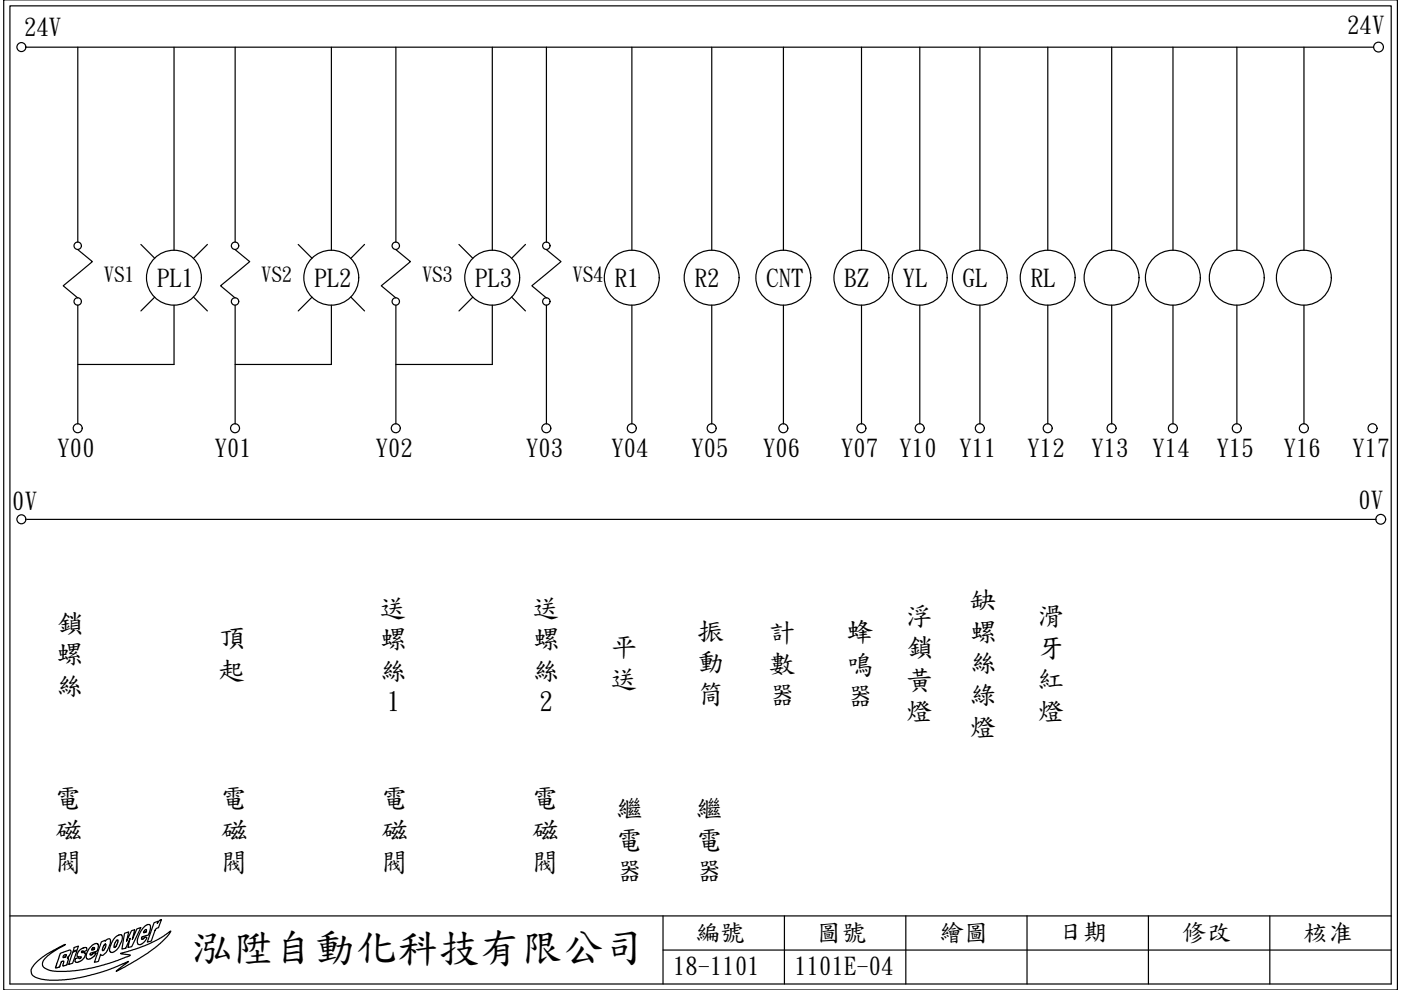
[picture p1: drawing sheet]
<svg xmlns="http://www.w3.org/2000/svg" width="297mm" height="210mm" viewBox="0 0 297 210" stroke-linecap="round" stroke-linejoin="round" font-family="sans-serif">
<path d="M.8 0h295.5v209.9h-295.5zM2.1 1.2h292.9v207.4h-292.9zM2.1 194.2h292.9M140.6 194.2v14.4M166.3 194.2v14.4M192.1 194.2v14.4M217.7 194.2v14.4M243.5 194.2v14.4M269.2 194.2v14.4M140.6 201.4h154.4" fill="none" stroke="#000" stroke-width=".25"/>
<g fill="none" stroke="#000" stroke-width=".25">
<path d="M21.5 199.7l.8-.3v.2l.1-.2a.75 .75 0 0 1 .9-.3 3.4 3.4 0 0 1-1.1 3.1l-.6 .4-.3-.3-.4 1.5-.9 .2zM24.3 198.9l1-.7h.4l.2 .4-.1 .9-.7 1.4-.9 .9-.6 .1-.4-.3 .1-.6 .3-1zM24.6 199.5l.1-.1a.23 .23 0 0 1 .3 0 .23 .23 0 0 1 0 .3l-.4 1a.26 .26 0 0 1-.4 .2 .26 .26 0 0 1 0-.5zM26.4 197.9l.9-.3-.5 2 1.1-2.3 .7-.2-.5 2.1 .9-2.3 .9-.2-2 4-.8 .2 .5-2-.9 2.2-.8 .1zM30.4 196.7l1-.7a.71 .71 0 0 1 .6 .5 .71 .71 0 0 1-.2 .7l-.4 1.1-1.3 .4a.26 .26 0 0 0 .1 .5 .26 .26 0 0 0 .3-.3 .32 .32 0 0 1 .6-.1 .32 .32 0 0 1-.2 .5l-.5 .6-.7 .4h-.4l-.1-.3 .1-1.3 .4-1.1zM30.7 197.2a.27 .27 0 0 1 .4 .1 .27 .27 0 0 1-.3 .4 .23 .23 0 0 1-.3 0 .23 .23 0 0 1 .1-.3zM30.9 197.6h.1M32.7 195.6l.8-.3-.2 .5 .6-.7 .3-.1-.7 1.7a.95 .95 0 0 0-.8 1l-.6 1.8-.9 .2zM7.6 204.2l2.5-2 3.8-1.9-3.2 1.9-1.2 1.1-.5 .9v.6l.3 .4 1.1 .5 .8 .2 2.8 .1 2.7-.3 3.3-.6 3.2-.9 4.1-1.5 .3-.2-2-.3 3-.9 2.6-1 2.9-1.4 2.1-1.4-.7 1-2.7 2.5-3.8 2.6-4.2 2.3h-.2l2.6-2.1-4.7 2-4.2 1.2-4.6 .7-3.7 .1-2.3-.5-.9-.6-.2-1.1zM12.8 202.2l1.6-.6a.41 .41 0 0 1 .6-.1 .41 .41 0 0 1 0 .6l-.4 .7-.3 .2 .2 .2-.2 1.1a.69 .69 0 0 1-.9 .5h-.1l.1-.5a.31 .31 0 0 0-.1-.5 .31 .31 0 0 0-.4 .3l-.2 .8-.6 .3a.21 .21 0 0 1-.4 0 .21 .21 0 0 1 .2-.3zM13.4 202.6l.3-.1a.23 .23 0 0 1 .3-.1 .23 .23 0 0 1 0 .4l-.3 .1a.23 .23 0 0 1-.3 .1 .23 .23 0 0 1 0-.4zM14.5 203.1h.1"/>
<path d="M15.4 201.9l.9-.3-.9 2.6-.9 .3zM15.7 200.9l.9-.3-.2 .8-.9 .3zM16.7 201.6l1.1-.7h.4l.2 .2a.59 .59 0 0 1-.3 .5 .59 .59 0 0 1-.6 0 .25 .25 0 0 0-.2 .4 .25 .25 0 0 0 .4 0l.4 .1v.4l-.7 1.1-1.2 .5-.3-.3v-.5l.3-.1a.33 .33 0 0 1 .4-.2 .33 .33 0 0 1 .2 .3h.1a.19 .19 0 0 0 .2-.2 .19 .19 0 0 0-.2-.2l-.2-.1a.46 .46 0 0 1-.4-.3 .46 .46 0 0 1 .2-.5zM17.2 203h.1M19.3 200.7l1-.7 .4 .1 .2 .2-.2 1.2-1.2 .5a.27 .27 0 0 0-.4 .2 .27 .27 0 0 0 .3 .3l.4-.3 .6-.1-.3 .5-.9 .7-.5 .1-.3-.2-.1-.7 .1-.6zM19.6 201.1a.25 .25 0 0 1 .3-.2 .25 .25 0 0 1 .2 .3 .25 .25 0 0 1-.3 .2h-.4zM19.9 201.3h.1M22.2 200.3a.23 .23 0 0 1 .3 0 .23 .23 0 0 1-.1 .3l-.3 .8a.23 .23 0 0 1-.4 .1 .23 .23 0 0 1 0-.4z"/>
</g>
<g fill="none" stroke="#000" stroke-width=".25">
<path d="M5.5 10h285.7M16.5 10v41.4M36.9 10v43.1M49.9 10v41.4M70.3 10v43.1M83.9 10v41.4M104.4 10v43.1M115.9 10v41.4M134 10v43.1M150.9 10v43.1M166.1 10v43.1M182.7 10v43.1"/>
<path d="M195 10v43.1M207.8 10v43.1M222.2 10v43.1M235.7 10v43.1M248.7 10v43.1M262.2 10v43.1M276.5 10v43.1M16.5 52.9l3.1 2.6-6.2 5.1 3.1 2.6M49.9 52.9l3 2.6-6.1 5.1 3.1 2.6M83.9 52.9l3.1 2.6-6.2 5.1 3.1 2.6M115.9 52.9l3 2.6-6.1 5.1 3.1 2.6M16.5 64.7v25.2"/>
<path d="M36.9 64.7v12.6h-20.4M49.9 64.7v25.2M70.3 64.7v12.6h-20.4M83.9 64.7v25.2M104.4 64.7v12.6h-20.5M115.9 64.7v25.2M134 64.7v25.2M150.9 64.7v25.2M166.1 64.7v25.2M182.7 64.7v25.2M195 64.7v25.2M207.8 64.7v25.2"/>
<path d="M222.2 64.7v25.2M235.7 64.7v25.2M248.7 64.7v25.2M262.2 64.7v25.2M276.5 64.7v25.2M5.7 110.1h286"/>
<circle cx="4.5" cy="10" r=".95"/>
<circle cx="16.5" cy="52.1" r=".78"/>
<circle cx="36.9" cy="58.9" r="5.8"/>
<circle cx="49.8" cy="52.1" r=".78"/>
<circle cx="70.2" cy="58.9" r="5.8"/>
<circle cx="83.9" cy="52.1" r=".78"/>
<circle cx="104.4" cy="58.9" r="5.8"/>
<circle cx="115.8" cy="52.1" r=".78"/>
<circle cx="133.9" cy="58.9" r="5.8"/>
<circle cx="150.9" cy="58.9" r="5.8"/>
<circle cx="166.1" cy="58.9" r="5.8"/>
<circle cx="182.6" cy="58.9" r="5.8"/>
<circle cx="195" cy="58.9" r="5.8"/>
<circle cx="207.7" cy="58.9" r="5.8"/>
<circle cx="222.1" cy="58.9" r="5.8"/>
<circle cx="235.7" cy="58.9" r="5.8"/>
<circle cx="248.7" cy="58.9" r="5.8"/>
<circle cx="262.2" cy="58.9" r="5.8"/>
<circle cx="276.4" cy="58.9" r="5.8"/>
<circle cx="16.5" cy="63.9" r=".78"/>
<circle cx="49.8" cy="63.9" r=".78"/>
<circle cx="83.9" cy="63.9" r=".78"/>
<circle cx="115.8" cy="63.9" r=".78"/>
<circle cx="16.5" cy="90.8" r=".95"/>
<circle cx="49.8" cy="90.8" r=".95"/>
<circle cx="83.9" cy="90.8" r=".95"/>
<circle cx="115.8" cy="90.8" r=".95"/>
<circle cx="133.9" cy="90.8" r=".95"/>
<circle cx="150.9" cy="90.8" r=".95"/>
<circle cx="166.1" cy="90.8" r=".95"/>
<circle cx="182.6" cy="90.8" r=".95"/>
<circle cx="195" cy="90.8" r=".95"/>
<circle cx="207.7" cy="90.8" r=".95"/>
<circle cx="222.1" cy="90.8" r=".95"/>
<circle cx="235.7" cy="90.8" r=".95"/>
<circle cx="248.7" cy="90.8" r=".95"/>
<circle cx="262.2" cy="90.8" r=".95"/>
<circle cx="276.4" cy="90.8" r=".95"/>
<circle cx="291" cy="90.8" r=".95"/>
<circle cx="4.5" cy="110.1" r=".95"/>
</g>
<!-- layer: 0 -->
<g fill="none" stroke="#000" stroke-width=".25">
<path d="M29.9 51.8l2.9 3M44 51.8l-3 3M63.2 51.8l3 3M77.3 51.8l-2.9 3M97.3 51.8l2.9 3M111.4 51.8l-2.9 3M32.8 63l-2.9 2.9M41 63l3 2.9M66.2 63l-3 2.9M74.4 63l2.9 2.9M100.2 63l-2.9 2.9M108.5 63l2.9 2.9"/>
<circle cx="292.3" cy="10" r="1.04"/>
<circle cx="292.7" cy="110.1" r="1.04"/>
</g>
<g font-size="8.7">
<text x="40.5" y="203.6">泓陞自動</text>
<text x="75.5" y="203.6">化科技有限公司</text>
</g>
<g font-size="5.7">
<text x="80.4" y="130.6">送</text>
<text x="112.8" y="130.6">送</text>
<text x="205.6" y="129">缺</text>
<text x="12.2" y="133.7">鎖</text>
<text x="46.6" y="137">頂</text>
<text x="80.6" y="137.3">螺</text>
<text x="113.1" y="137.3">螺</text>
<text x="147.9" y="135.4">振</text>
<text x="163.1" y="135.6">計</text>
<text x="179.5" y="135.7">蜂</text>
<text x="192" y="132.3">浮</text>
<text x="205.7" y="135.7">螺</text>
<text x="219.9" y="132.3">滑</text>
<text x="12" y="140.4">螺</text>
<text x="46.3" y="143.7">起</text>
<text x="80.5" y="143.9">絲</text>
<text x="112.9" y="143.9">絲</text>
<text x="129.5" y="139">平</text>
<text x="148" y="142.1">動</text>
<text x="163" y="142.4">數</text>
<text x="179.5" y="142.6">鳴</text>
<text x="192.3" y="139">鎖</text>
<text x="205.6" y="142.3">絲</text>
<text x="220.1" y="139">牙</text>
<text x="11.9" y="147.1">絲</text>
<text x="129.4" y="145.6">送</text>
<text x="147.9" y="148.9">筒</text>
<text x="163" y="149.1">器</text>
<text x="179.6" y="149.3">器</text>
<text x="192.1" y="145.9">黃</text>
<text x="205.6" y="149.1">綠</text>
<text x="219.9" y="145.7">紅</text>
<text x="82.1" y="150.6">1</text>
<text x="114.4" y="150.6">2</text>
<text x="192.1" y="152.5">燈</text>
<text x="205.6" y="155.8">燈</text>
<text x="219.9" y="152.4">燈</text>
<text x="11.6" y="171">電</text>
<text x="46.7" y="171">電</text>
<text x="80.7" y="171">電</text>
<text x="112.7" y="171">電</text>
<text x="130.6" y="173">繼</text>
<text x="147.6" y="173">繼</text>
<text x="11.8" y="177.6">磁</text>
<text x="46.9" y="177.6">磁</text>
<text x="81" y="177.6">磁</text>
<text x="112.9" y="177.6">磁</text>
<text x="130.5" y="179.8">電</text>
<text x="147.5" y="179.8">電</text>
<text x="11.6" y="184.4">閥</text>
<text x="46.7" y="184.4">閥</text>
<text x="80.8" y="184.4">閥</text>
<text x="112.7" y="184.4">閥</text>
<text x="130.6" y="186.5">器</text>
<text x="147.6" y="186.5">器</text>
</g>
<g font-size="5.2">
<text x="5.1" y="7.5">24V</text>
<text x="285.7" y="6.9">24V</text>
<text x="33.3" y="60.6">PL1</text>
<text x="66.7" y="60.6">PL2</text>
<text x="100.7" y="60.6">PL3</text>
<text x="130.3" y="60.6">R1</text>
<text x="147.3" y="60.6">R2</text>
<text x="162.5" y="60.6">CNT</text>
<text x="179" y="60.6">BZ</text>
<text x="191.4" y="60.6">YL</text>
<text x="204.1" y="60.6">GL</text>
<text x="218.6" y="60.6">RL</text>
<text x="12.2" y="96.7">Y00</text>
<text x="45.5" y="96.7">Y01</text>
<text x="79.7" y="96.7">Y02</text>
<text x="111.6" y="96.7">Y03</text>
<text x="129.7" y="96.7">Y04</text>
<text x="146.6" y="96.7">Y05</text>
<text x="161.8" y="96.7">Y06</text>
<text x="178.3" y="96.7">Y07</text>
<text x="190.7" y="96.7">Y10</text>
<text x="203.4" y="96.7">Y11</text>
<text x="217.9" y="96.7">Y12</text>
<text x="231.4" y="96.7">Y13</text>
<text x="244.4" y="96.7">Y14</text>
<text x="258" y="96.7">Y15</text>
<text x="272.2" y="96.7">Y16</text>
<text x="286.8" y="96.7">Y17</text>
<text x="288" y="107.8">0V</text>
<text x="2.6" y="108">0V</text>
<text x="147.5" y="199.3">編號</text>
<text x="173.2" y="199.3">圖</text>
<text x="178.5" y="199.3">號</text>
<text x="199.2" y="199.3">繪圖</text>
<text x="224.4" y="199">日期</text>
<text x="250.6" y="199.3">修改</text>
<text x="276.4" y="199.3">核准</text>
<text x="142.7" y="206.6">18-1101</text>
<text x="168.5" y="206.6">1101E-04</text>
</g>
<g font-size="4.4">
<text x="22" y="59.7">VS1</text>
<text x="55.4" y="59.7">VS2</text>
<text x="89.5" y="59.7">VS3</text>
<text x="121.4" y="59.7">VS4</text>
</g>
</svg>
